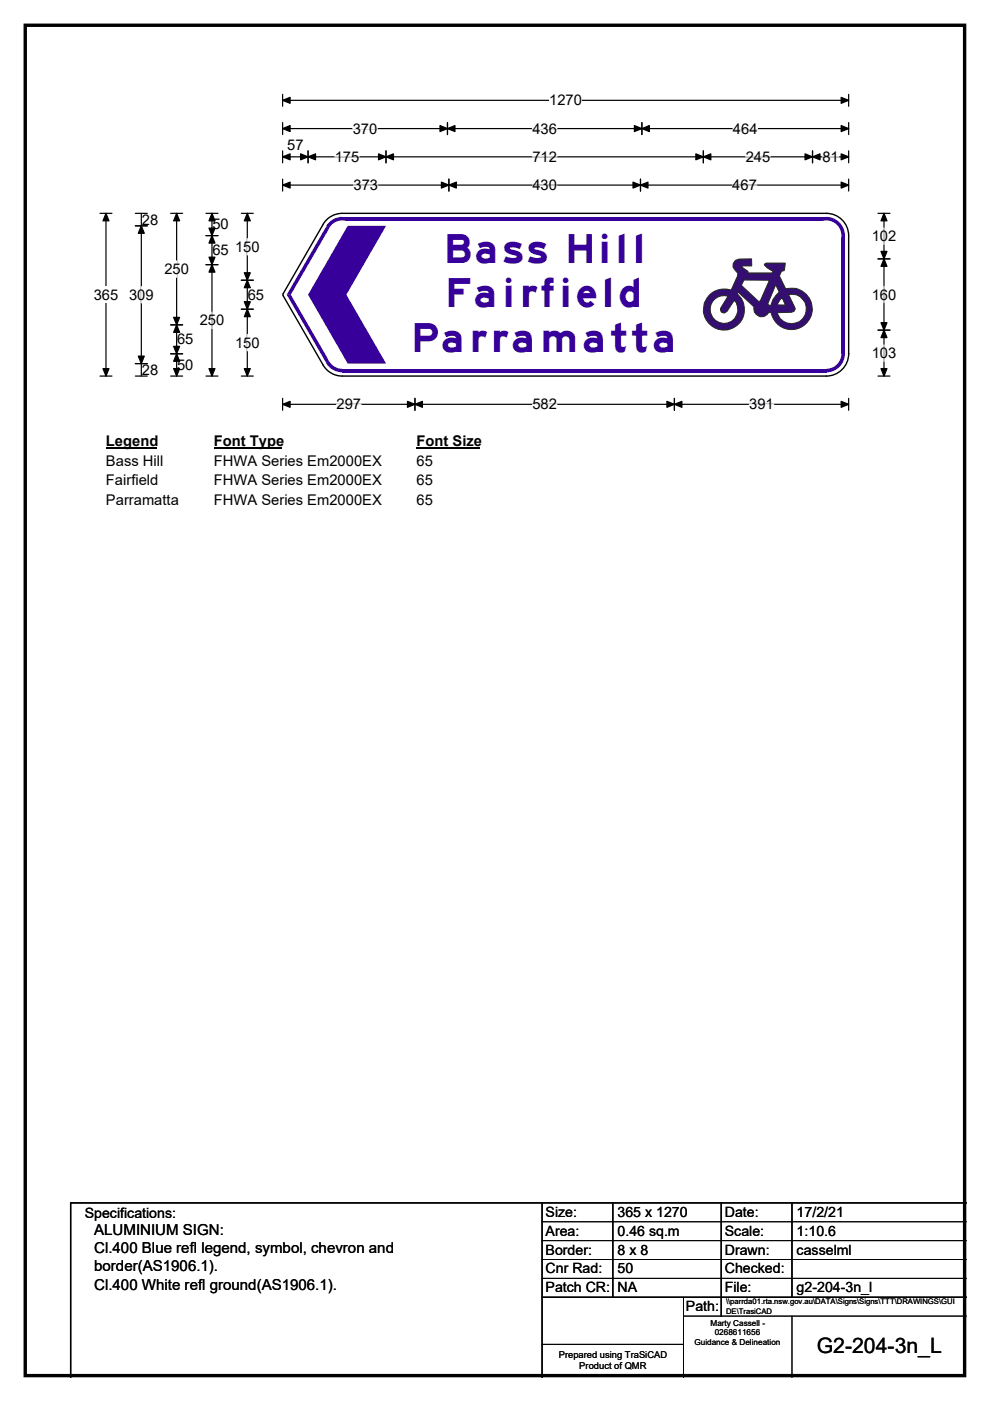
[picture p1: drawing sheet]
<svg xmlns="http://www.w3.org/2000/svg" width="210mm" height="297mm" viewBox="0 0 210 297" stroke-linecap="round" stroke-linejoin="round" font-family="sans-serif">
<path d="M5.4 5.4h199.2v286.3h-199.2z" fill="none" stroke="#000" stroke-width=".72"/>
<path d="M59.9 21.3h120.1M59.9 20v2.5M180 20v2.5" fill="none" stroke="#000" stroke-width=".25"/>
<path d="M59.9 21.3l1.6-.7v1.3zM178.4 20.6l1.6 .7-1.6 .6z" fill="#000" stroke="#000" stroke-width=".25"/>
<path d="M116.5 19.5h6.9v3.5h-6.9z" fill="#fff"/>
<g fill="none" stroke="#000" stroke-width=".25">
<path d="M59.9 27.3h120.1M59.9 26v2.5M59.9 32v2.5M59.9 38v2.5M59.9 33.3h120.1M59.9 39.2h120.1M65.3 32v2.5M81.9 32v2.5M94.9 26v2.5M95.2 38v2.5M135.8 38v2.5M136.1 26v2.5"/>
<path d="M149.2 32v2.5M172.3 32v2.5M180 32v2.5M180 38v2.5M180 26v2.5M21.2 45.2h2.5M22.5 45.2v34.5M21.2 79.7h2.5M59.9 84.5v2.5M59.9 85.7h120.1M88 84.5v2.5M143 84.5v2.5"/>
<path d="M180 84.5v2.5"/>
</g>
<g fill="#000" stroke="#000" stroke-width=".25">
<path d="M59.9 27.3l1.6-.7v1.3zM59.9 33.3l1.6-.7v1.3zM59.9 39.2l1.6-.6v1.3zM65.3 33.3l1.6-.7v1.3zM63.8 32.6l1.5 .7-1.5 .6zM80.3 32.6l1.6 .7-1.6 .6zM81.9 33.3l1.6-.7v1.3zM94.9 27.3l1.6-.7v1.3zM93.3 26.6l1.6 .7-1.6 .6zM95.2 39.2l1.6-.6v1.3zM93.6 38.6l1.6 .6-1.6 .7zM134.3 38.6l1.5 .6-1.5 .7z"/>
<path d="M135.8 39.2l1.6-.6v1.3zM134.6 26.6l1.5 .7-1.5 .6zM136.1 27.3l1.6-.7v1.3zM147.6 32.6l1.6 .7-1.6 .6zM149.2 33.3l1.6-.7v1.3zM170.8 32.6l1.5 .7-1.5 .6zM172.3 33.3l1.6-.7v1.3zM178.4 26.6l1.6 .7-1.6 .6zM178.4 32.6l1.6 .7-1.6 .6zM178.4 38.6l1.6 .6-1.6 .7zM22.5 45.2l.6 1.6h-1.3zM21.8 78.1h1.3l-.6 1.6z"/>
<path d="M59.9 85.7l1.6-.6v1.3zM88 85.7l1.6-.6v1.3zM86.4 85.1l1.6 .6-1.6 .7zM141.5 85.1l1.5 .6-1.5 .7zM143 85.7l1.6-.6v1.3zM178.4 85.1l1.6 .6-1.6 .7z"/>
</g>
<g fill="none" stroke="#fff" stroke-width=".25">
<path d="M71 33.3h5.2M74.8 27.3h5.2M75 39.2h5.2M112.9 27.3h5.2M112.9 33.3h5.2M112.9 39.2h5.2M155.3 39.2h5.2M155.5 27.3h5.2M158.2 33.3h5.2M174.4 33.3h3.5M71.4 85.7h5.2M112.9 85.7h5.2"/>
<path d="M158.9 85.7h5.2"/>
</g>
<path d="M19.9 60.7h5.2v3.5h-5.2z" fill="#fff"/>
<g fill="none" stroke="#000" stroke-width=".25">
<path d="M28.7 47.9h2.5M28.7 45.2h2.5M30 45.2v34.5M36.2 45.2h2.5M37.5 45.2v34.5M43.7 45.2h2.5M43.7 50h2.5M43.7 56.1h2.5M45 45.2v34.5M51.2 45.2h2.5M51.2 59.4h2.5M52.5 45.2v34.5"/>
<path d="M186.2 45.2h2.6M186.2 54.9h2.6M187.5 45.2v34.5M28.7 77.1h2.5M28.7 79.7h2.5M36.2 79.7h2.5M36.2 68.9h2.5M36.2 75h2.5M43.7 79.7h2.5M51.2 79.7h2.5M51.2 65.6h2.5M186.2 79.7h2.6"/>
<path d="M186.2 70h2.6"/>
</g>
<g fill="#000" stroke="#000" stroke-width=".25">
<path d="M30 47.9l.6 1.6h-1.3zM37.5 45.2l.6 1.6h-1.3zM45 50l.6 1.5h-1.3zM44.3 54.5h1.3l-.6 1.6zM45 45.2l.6 1.6h-1.3zM44.3 48.4h1.3l-.6 1.6zM45 56.1l.6 1.6h-1.3zM52.5 59.4l.6 1.6h-1.3zM52.5 45.2l.6 1.6h-1.3zM51.8 57.8h1.3l-.6 1.6zM187.5 54.9l.6 1.6h-1.2zM187.5 45.2l.6 1.6h-1.2z"/>
<path d="M186.9 53.3h1.2l-.6 1.6zM29.3 75.5h1.3l-.6 1.6zM37.5 68.9l.6 1.6h-1.3zM36.8 73.4h1.3l-.6 1.6zM36.8 67.3h1.3l-.6 1.6zM37.5 75l.6 1.6h-1.3zM36.8 78.1h1.3l-.6 1.6zM44.3 78.1h1.3l-.6 1.6zM51.8 64h1.3l-.6 1.6zM52.5 65.6l.6 1.5h-1.3zM51.8 78.1h1.3l-.6 1.6zM186.9 68.4h1.2l-.6 1.6z"/>
<path d="M187.5 70l.6 1.6h-1.2zM186.9 78.1h1.2l-.6 1.6z"/>
</g>
<path d="M37.5 55.3v3.5M52.5 50.6v3.5M187.5 48.3v3.5M30 60.7v3.5M45 66.2v3.5M52.5 70.9v3.5M187.5 60.7v3.5M187.5 73.1v3.5" fill="none" stroke="#fff" stroke-width=".25"/>
<path d="M22.5 91.7h10.7v3.5h-10.7z" fill="#fff"/>
<path d="M22.5 95h10.7" fill="none" stroke="#000" stroke-width=".32"/>
<path d="M45.4 91.7h14.4v3.5h-14.4z" fill="#fff"/>
<path d="M45.4 95h14.4" fill="none" stroke="#000" stroke-width=".32"/>
<path d="M88.3 91.7h13.5v3.5h-13.5z" fill="#fff"/>
<path d="M88.3 95h13.5" fill="none" stroke="#000" stroke-width=".32"/>
<g fill="#fff">
<path d="M22.5 95.9h12.1v3.5h-12.1z"/>
<path d="M45.4 95.9h35.5v3.5h-35.5z"/>
<path d="M88.3 95.9h3.5v3.5h-3.5z"/>
<path d="M22.5 100.1h11.1v3.5h-11.1z"/>
<path d="M45.4 100.1h35.5v3.5h-35.5z"/>
<path d="M88.3 100.1h3.5v3.5h-3.5z"/>
<path d="M22.5 104.3h15.4v3.5h-15.4z"/>
<path d="M45.4 104.3h35.5v3.5h-35.5z"/>
<path d="M88.3 104.3h3.5v3.5h-3.5z"/>
</g>
<g fill="#fff">
<path d="M68.5 47.6l4.1-2.4h102.7l4.7 4.8v25l-4.7 4.7h-102.7l-4.1-2.3-8.4-14.7v-.4z" fill-rule="evenodd"/>
<circle cx="72.6" cy="49.9" r="4.7"/>
<circle cx="60.5" cy="62.5" r=".47"/>
<circle cx="72.6" cy="75" r="4.7"/>
<circle cx="175.3" cy="75" r="4.7"/>
<circle cx="175.2" cy="49.9" r="4.7"/>
</g>
<g fill="#37009b">
<path d="M72.6 46h102.7v.7h-102.7z" fill-rule="evenodd"/>
<path d="M69.9 47a4 4 0 0 1 2.7-1v4l-3.4-2z" fill-rule="evenodd"/>
</g>
<circle cx="72.6" cy="49.9" r="3.2" fill="#fff"/>
<g fill="#37009b">
<path d="M69.2 48l.7 .3-8.2 14.2h-.9z"/>
<path d="M60.8 62.5h.9l8.2 14.1-.7 .4z"/>
<path d="M69.2 76.9l3.4-1.9v4a3.9 3.9 0 0 1-3.4-2.1z" fill-rule="evenodd"/>
</g>
<circle cx="72.6" cy="75" r="3.2" fill="#fff"/>
<g fill="#37009b">
<path d="M72.6 78.2h102.7v.8h-102.7z" fill-rule="evenodd"/>
<path d="M175.3 75h3.9a4 4 0 0 1-3.9 4z" fill-rule="evenodd"/>
</g>
<circle cx="175.3" cy="75" r="3.2" fill="#fff"/>
<g fill="#37009b">
<path d="M178.5 50h.7v25h-.7z" fill-rule="evenodd"/>
<path d="M175.3 46a4 4 0 0 1 3.9 3.9l-3.9 .1z" fill-rule="evenodd"/>
</g>
<circle cx="175.3" cy="49.9" r="3.2" fill="#fff"/>
<path d="M68.5 47.6l-8.4 14.6-.1 .5M72.6 45.2a4.7 4.7 0 0 0-4.1 2.4M72.6 45.2h102.7M175.3 45.2a4.7 4.7 0 0 1 4.7 4.7v25.1M60.1 62.7l8.4 14.6a4.7 4.7 0 0 0 4.1 2.4M72.6 79.7h102.7M180 75v-.1a4.7 4.7 0 0 1-4.7 4.8" fill="none" stroke="#000" stroke-width=".3"/>
<path d="M73.7 47.9h8.2l-8.4 14.6 8.4 14.6h-8.2l-8.4-14.6z" fill-rule="evenodd" fill="#37009b"/>
<path d="M156 55.2l.7-.3h2.7v1.5h-1.9l-.2 .2 1.3 .9v.4h5.3l.1-.3a3.7 3.7 0 0 1-1.9-1.5l.5-.3h3.9l-.1 1.4-.1 .2-.5 .1-.5 1 1.3 2.7a4.4 4.4 0 0 1 5.6 3.1 4.4 4.4 0 0 1-3.3 5.4 4.4 4.4 0 0 1-5.3-3.4h-.5a1.67 1.67 0 0 1-2.1 .8 1.67 1.67 0 0 1-1-2l-3.5-3.2-.1 .4a4.4 4.4 0 0 1-.6 7.1 4.4 4.4 0 0 1-6.5-3 4.4 4.4 0 0 1 5-5.1l.8 .2 1.3-3 .1-.5-1-1.4v-.7z" fill-rule="evenodd" fill="#340e70" stroke="#23282b" stroke-width=".21"/>
<g fill="#fff" stroke="#23282b" stroke-width=".21">
<path d="M157.8 59.4h5.4l-2 4.4-.3 .1-3.7-3.4z" fill-rule="evenodd"/>
<path d="M164.5 60.4l.8 1.5a4.3 4.3 0 0 0-1.7 2.8h-.5l-.2-.3z" fill-rule="evenodd"/>
<path d="M165.4 63.6l.5-.5 .7 1.6-1.7-.1z" fill-rule="evenodd"/>
<path d="M167.3 62.4a3.1 3.1 0 0 1 3.7 2.4 3.1 3.1 0 0 1-2.4 3.8 3.1 3.1 0 0 1-3.8-2.3l3.1-.1 .6-.2 .2-.5z" fill-rule="evenodd"/>
</g>
<path d="M151.6 63.4a3.1 3.1 0 0 1 2.8-.6l-1.6 2.6 .3 .8 .5 .2 .6-.4 1.5-2.3a2.94 2.94 0 0 1-.2 4.2 2.94 2.94 0 0 1-4.2-.3 2.94 2.94 0 0 1 .3-4.2z" fill-rule="evenodd" fill="#fff" stroke="#24211d" stroke-width=".21"/>
<path d="M115 255v37M130 255v20M153 255v24M168 255v20M205 255h-190v37M115 275h90" fill="none" stroke="#000" stroke-width=".3"/>
<path d="M115 259h90M115 263h90M115 267h90M115 271h90M145 279h60M145 275v17M168 279v13M115 285h30" fill="none" stroke="#000" stroke-width=".21"/>
<g font-size="8.5" fill="#37009b">
<text x="94.1" y="55.7">Bass Hill</text>
<text x="94.4" y="65.2">Fairfield</text>
<text x="87.2" y="74.6">Parramatta</text>
</g>
<text font-size="4.5" x="173.2" y="286.9">G2-204-3n_L</text>
<g font-size="3.2">
<text x="20" y="261.9">ALUMINIUM SIGN:</text>
<text x="20" y="265.7">Cl.400 Blue refl legend, symbol, chevron and</text>
<text x="20" y="269.6">border(AS1906.1).</text>
<text x="20" y="273.4">Cl.400 White refl ground(AS1906.1).</text>
</g>
<g font-size="3.1">
<text x="116.5" y="22.3">1270</text>
<text x="74.8" y="28.3">370</text>
<text x="112.9" y="28.3">436</text>
<text x="155.5" y="28.3">464</text>
<text x="60.9" y="31.9">57</text>
<text x="71" y="34.3">175</text>
<text x="112.9" y="34.3">712</text>
<text x="158.2" y="34.3">245</text>
<text x="174.4" y="34.3">81</text>
<text x="75" y="40.3">373</text>
<text x="112.9" y="40.3">430</text>
<text x="155.3" y="40.3">467</text>
<text x="30.1" y="47.6">28</text>
<text x="45.1" y="48.6">50</text>
<text x="49.8" y="53.4">150</text>
<text x="184.9" y="51.1">102</text>
<text x="34.9" y="58.1">250</text>
<text x="45.1" y="54.1">65</text>
<text x="19.9" y="63.5">365</text>
<text x="27.4" y="63.5">309</text>
<text x="52.6" y="63.5">65</text>
<text x="184.9" y="63.5">160</text>
<text x="42.4" y="69">250</text>
<text x="37.6" y="73">65</text>
<text x="49.8" y="73.7">150</text>
<text x="184.9" y="75.9">103</text>
<text x="30.1" y="79.5">28</text>
<text x="37.6" y="78.4">50</text>
<text x="71.4" y="86.8">297</text>
<text x="112.9" y="86.8">582</text>
<text x="158.9" y="86.8">391</text>
<text x="22.5" y="94.5">Legend</text>
<text x="45.4" y="94.5">Font Type</text>
<text x="88.3" y="94.5">Font Size</text>
<text x="22.5" y="98.7">Bass Hill</text>
<text x="45.4" y="98.7">FHWA Series Em2000EX</text>
<text x="88.3" y="98.7">65</text>
<text x="22.5" y="102.9">Fairfield</text>
<text x="22.5" y="107.1">Parramatta</text>
<text x="45.4" y="102.9">FHWA Series Em2000EX</text>
<text x="45.4" y="107.1">FHWA Series Em2000EX</text>
<text x="88.3" y="102.9">65</text>
<text x="88.3" y="107.1">65</text>
</g>
<g font-size="3">
<text x="115.7" y="258">Size:</text>
<text x="131" y="258">365 x 1270</text>
<text x="153.7" y="258">Date:</text>
<text x="169" y="258">17/2/21</text>
<text x="18" y="258.2">Specifications:</text>
<text x="115.7" y="262">Area:</text>
<text x="131" y="262">0.46 sq.m</text>
<text x="153.7" y="262">Scale:</text>
<text x="169" y="262">1:10.6</text>
<text x="115.7" y="266">Border:</text>
<text x="115.7" y="270">Cnr Rad:</text>
<text x="131" y="266">8 x 8</text>
<text x="131" y="270">50</text>
<text x="153.7" y="266">Drawn:</text>
<text x="153.7" y="270">Checked:</text>
<text x="169" y="266">casselml</text>
<text x="115.7" y="274">Patch CR:</text>
<text x="131" y="274">NA</text>
<text x="153.7" y="274">File:</text>
<text x="169" y="274">g2-204-3n_l</text>
<text x="145.5" y="278">Path:</text>
</g>
<g font-size="2">
<text x="118.5" y="287.8">Prepared using TraSiCAD</text>
<text x="122.9" y="290.2">Product of QMR</text>
</g>
<g font-size="1.7">
<text x="150.7" y="281.1">Marty Cassell -</text>
<text x="147.3" y="285.2">Guidance &amp; Delineation</text>
<text x="151.6" y="283.1">0268611656</text>
</g>
<g font-size="1.6">
<text x="154" y="276.6">\\parrda01.rta.nsw.gov.au\DATA\Signs\Signs\TTT\DRAWINGS\GUI</text>
<text x="154" y="278.5">DE\TrasiCAD</text>
</g>
</svg>
